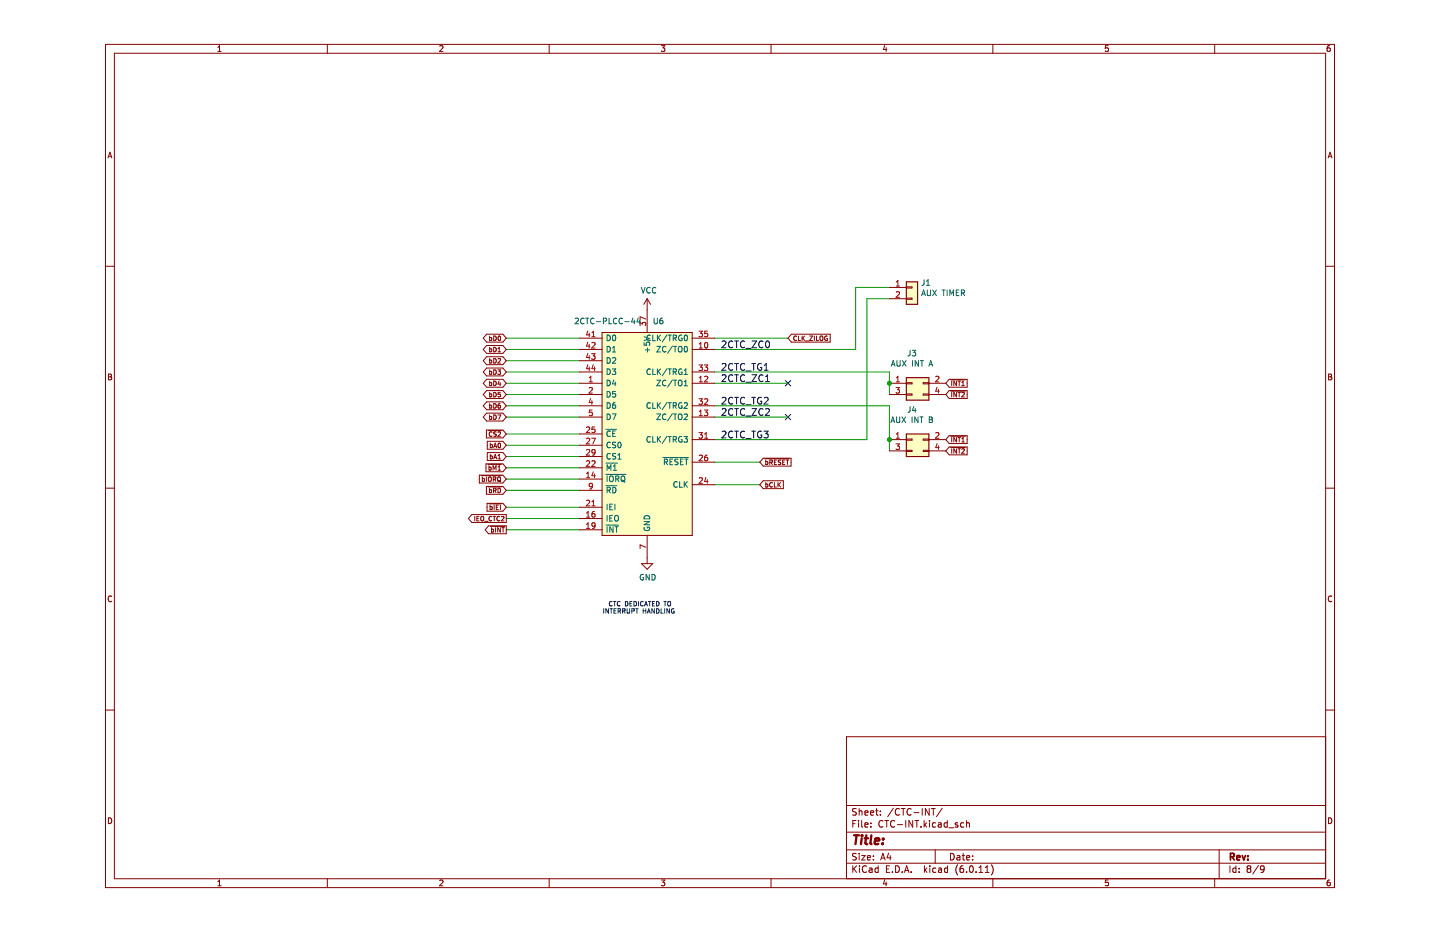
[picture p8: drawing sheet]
(kicad_sch (version 20211123) (generator eeschema)

 (paper "A4")

 (lib_symbols
  (symbol "Connector_Generic:Conn_01x02" (pin_names (offset 1.016) hide) (in_bom yes) (on_board yes)
   (property "Reference" "J" (id 0) (at 0 2.54 0) (effects (font (size 1.27 1.27))))
   (property "Value" "Conn_01x02" (id 1) (at 0 -5.08 0) (effects (font (size 1.27 1.27))))
   (property "Footprint" "" (id 2) (at 0 0 0) (effects (font (size 1.27 1.27)) hide))
   (property "Datasheet" "~" (id 3) (at 0 0 0) (effects (font (size 1.27 1.27)) hide))
   (symbol "Conn_01x02_1_1"
    (rectangle (start -1.27 -2.413) (end 0 -2.667) (stroke (width 0.1524) (type default) (color 0 0 0 0)) (fill (type none)))
    (rectangle (start -1.27 0.127) (end 0 -0.127) (stroke (width 0.1524) (type default) (color 0 0 0 0)) (fill (type none)))
    (rectangle (start -1.27 1.27) (end 1.27 -3.81) (stroke (width 0.254) (type default) (color 0 0 0 0)) (fill (type background)))
    (pin passive line (at -5.08 0 0) (length 3.81) (name "Pin_1" (effects (font (size 1.27 1.27)))) (number "1" (effects (font (size 1.27 1.27)))))
    (pin passive line (at -5.08 -2.54 0) (length 3.81) (name "Pin_2" (effects (font (size 1.27 1.27)))) (number "2" (effects (font (size 1.27 1.27)))))))
  (symbol "Connector_Generic:Conn_02x02_Odd_Even" (pin_names (offset 1.016) hide) (in_bom yes) (on_board yes)
   (property "Reference" "J" (id 0) (at 1.27 2.54 0) (effects (font (size 1.27 1.27))))
   (property "Value" "Conn_02x02_Odd_Even" (id 1) (at 1.27 -5.08 0) (effects (font (size 1.27 1.27))))
   (property "Footprint" "" (id 2) (at 0 0 0) (effects (font (size 1.27 1.27)) hide))
   (property "Datasheet" "~" (id 3) (at 0 0 0) (effects (font (size 1.27 1.27)) hide))
   (symbol "Conn_02x02_Odd_Even_1_1"
    (rectangle (start -1.27 -2.413) (end 0 -2.667) (stroke (width 0.1524) (type default) (color 0 0 0 0)) (fill (type none)))
    (rectangle (start -1.27 0.127) (end 0 -0.127) (stroke (width 0.1524) (type default) (color 0 0 0 0)) (fill (type none)))
    (rectangle (start -1.27 1.27) (end 3.81 -3.81) (stroke (width 0.254) (type default) (color 0 0 0 0)) (fill (type background)))
    (rectangle (start 3.81 -2.413) (end 2.54 -2.667) (stroke (width 0.1524) (type default) (color 0 0 0 0)) (fill (type none)))
    (rectangle (start 3.81 0.127) (end 2.54 -0.127) (stroke (width 0.1524) (type default) (color 0 0 0 0)) (fill (type none)))
    (pin passive line (at -5.08 0 0) (length 3.81) (name "Pin_1" (effects (font (size 1.27 1.27)))) (number "1" (effects (font (size 1.27 1.27)))))
    (pin passive line (at 7.62 0 180) (length 3.81) (name "Pin_2" (effects (font (size 1.27 1.27)))) (number "2" (effects (font (size 1.27 1.27)))))
    (pin passive line (at -5.08 -2.54 0) (length 3.81) (name "Pin_3" (effects (font (size 1.27 1.27)))) (number "3" (effects (font (size 1.27 1.27)))))
    (pin passive line (at 7.62 -2.54 180) (length 3.81) (name "Pin_4" (effects (font (size 1.27 1.27)))) (number "4" (effects (font (size 1.27 1.27)))))))
  (symbol "Zilog_Z80_Peripherals:CTC-PLCC-44" (pin_names (offset 0.762)) (in_bom yes) (on_board yes)
   (property "Reference" "IC" (id 0) (at 0 2.54 0) (effects (font (size 1.27 1.27)) (justify left)))
   (property "Value" "CTC-PLCC-44" (id 1) (at 12.7 1.27 0) (effects (font (size 1.27 1.27)) (justify left)))
   (property "Footprint" "Package_LCC:PLCC-44_16.6x16.6mm_P1.27mm" (id 2) (at 36.83 25.4 0) (effects (font (size 1.27 1.27)) (justify left) hide))
   (property "Datasheet" "http://www.zilog.com/docs/z80/ps0181.pdf" (id 3) (at 36.83 22.86 0) (effects (font (size 1.27 1.27)) (justify left) hide))
   (property "Description" "Z8430 Zilog CTC" (id 4) (at 36.83 20.32 0) (effects (font (size 1.27 1.27)) (justify left) hide))
   (property "Height" "5.21" (id 5) (at 36.83 17.78 0) (effects (font (size 1.27 1.27)) (justify left) hide))
   (property "Manufacturer_Name" "Zilog" (id 6) (at 36.83 15.24 0) (effects (font (size 1.27 1.27)) (justify left) hide))
   (property "Manufacturer_Part_Number" "Z84C3010PEG" (id 7) (at 36.83 12.7 0) (effects (font (size 1.27 1.27)) (justify left) hide))
   (property "Mouser Part Number" "692-Z84C3010PEG" (id 8) (at 36.83 10.16 0) (effects (font (size 1.27 1.27)) (justify left) hide))
   (property "Mouser Price/Stock" "https://www.mouser.com/Search/Refine.aspx?Keyword=692-Z84C3010PEG" (id 9) (at 36.83 7.62 0) (effects (font (size 1.27 1.27)) (justify left) hide))
   (symbol "CTC-PLCC-44_0_0"
    (pin bidirectional line (at -5.08 -11.43 0) (length 5.08) (name "D4" (effects (font (size 1.27 1.27)))) (number "1" (effects (font (size 1.27 1.27)))))
    (pin output line (at 25.4 -3.81 180) (length 5.08) (name "ZC/TO0" (effects (font (size 1.27 1.27)))) (number "10" (effects (font (size 1.27 1.27)))))
    (pin no_connect line (at 12.7 -12.7 0) (length 2.54) hide (name "NC" (effects (font (size 1.27 1.27)))) (number "11" (effects (font (size 1.27 1.27)))))
    (pin output line (at 25.4 -11.43 180) (length 5.08) (name "ZC/TO1" (effects (font (size 1.27 1.27)))) (number "12" (effects (font (size 1.27 1.27)))))
    (pin output line (at 25.4 -19.05 180) (length 5.08) (name "ZC/TO2" (effects (font (size 1.27 1.27)))) (number "13" (effects (font (size 1.27 1.27)))))
    (pin input line (at -5.08 -33.02 0) (length 5.08) (name "~{IORQ}" (effects (font (size 1.27 1.27)))) (number "14" (effects (font (size 1.27 1.27)))))
    (pin no_connect line (at 12.7 -15.24 0) (length 2.54) hide (name "NC" (effects (font (size 1.27 1.27)))) (number "15" (effects (font (size 1.27 1.27)))))
    (pin output line (at -5.08 -41.91 0) (length 5.08) (name "IEO" (effects (font (size 1.27 1.27)))) (number "16" (effects (font (size 1.27 1.27)))))
    (pin no_connect line (at 12.7 -17.78 0) (length 2.54) hide (name "NC" (effects (font (size 1.27 1.27)))) (number "17" (effects (font (size 1.27 1.27)))))
    (pin no_connect line (at 12.7 -20.32 0) (length 2.54) hide (name "NC" (effects (font (size 1.27 1.27)))) (number "18" (effects (font (size 1.27 1.27)))))
    (pin open_collector line (at -5.08 -44.45 0) (length 5.08) (name "~{INT}" (effects (font (size 1.27 1.27)))) (number "19" (effects (font (size 1.27 1.27)))))
    (pin bidirectional line (at -5.08 -13.97 0) (length 5.08) (name "D5" (effects (font (size 1.27 1.27)))) (number "2" (effects (font (size 1.27 1.27)))))
    (pin no_connect line (at 12.7 -22.86 0) (length 2.54) hide (name "NC" (effects (font (size 1.27 1.27)))) (number "20" (effects (font (size 1.27 1.27)))))
    (pin input line (at -5.08 -39.37 0) (length 5.08) (name "IEI" (effects (font (size 1.27 1.27)))) (number "21" (effects (font (size 1.27 1.27)))))
    (pin input line (at -5.08 -30.48 0) (length 5.08) (name "~{M1}" (effects (font (size 1.27 1.27)))) (number "22" (effects (font (size 1.27 1.27)))))
    (pin no_connect line (at 12.7 -25.4 0) (length 2.54) hide (name "NC" (effects (font (size 1.27 1.27)))) (number "23" (effects (font (size 1.27 1.27)))))
    (pin input line (at 25.4 -34.29 180) (length 5.08) (name "CLK" (effects (font (size 1.27 1.27)))) (number "24" (effects (font (size 1.27 1.27)))))
    (pin input line (at -5.08 -22.86 0) (length 5.08) (name "~{CE}" (effects (font (size 1.27 1.27)))) (number "25" (effects (font (size 1.27 1.27)))))
    (pin input line (at 25.4 -29.21 180) (length 5.08) (name "~{RESET}" (effects (font (size 1.27 1.27)))) (number "26" (effects (font (size 1.27 1.27)))))
    (pin input line (at -5.08 -25.4 0) (length 5.08) (name "CS0" (effects (font (size 1.27 1.27)))) (number "27" (effects (font (size 1.27 1.27)))))
    (pin no_connect line (at 12.7 -27.94 0) (length 2.54) hide (name "NC" (effects (font (size 1.27 1.27)))) (number "28" (effects (font (size 1.27 1.27)))))
    (pin input line (at -5.08 -27.94 0) (length 5.08) (name "CS1" (effects (font (size 1.27 1.27)))) (number "29" (effects (font (size 1.27 1.27)))))
    (pin no_connect line (at 12.7 -5.08 0) (length 2.54) hide (name "NC" (effects (font (size 1.27 1.27)))) (number "3" (effects (font (size 1.27 1.27)))))
    (pin no_connect line (at 12.7 -30.48 0) (length 2.54) hide (name "NC" (effects (font (size 1.27 1.27)))) (number "30" (effects (font (size 1.27 1.27)))))
    (pin input line (at 25.4 -24.13 180) (length 5.08) (name "CLK/TRG3" (effects (font (size 1.27 1.27)))) (number "31" (effects (font (size 1.27 1.27)))))
    (pin input line (at 25.4 -16.51 180) (length 5.08) (name "CLK/TRG2" (effects (font (size 1.27 1.27)))) (number "32" (effects (font (size 1.27 1.27)))))
    (pin input line (at 25.4 -8.89 180) (length 5.08) (name "CLK/TRG1" (effects (font (size 1.27 1.27)))) (number "33" (effects (font (size 1.27 1.27)))))
    (pin no_connect line (at 12.7 -33.02 0) (length 2.54) hide (name "NC" (effects (font (size 1.27 1.27)))) (number "34" (effects (font (size 1.27 1.27)))))
    (pin input line (at 25.4 -1.27 180) (length 5.08) (name "CLK/TRG0" (effects (font (size 1.27 1.27)))) (number "35" (effects (font (size 1.27 1.27)))))
    (pin no_connect line (at 12.7 -43.18 0) (length 2.54) hide (name "NC" (effects (font (size 1.27 1.27)))) (number "36" (effects (font (size 1.27 1.27)))))
    (pin power_in line (at 10.16 5.08 270) (length 5.08) (name "+5V" (effects (font (size 1.27 1.27)))) (number "37" (effects (font (size 1.27 1.27)))))
    (pin no_connect line (at 12.7 -35.56 0) (length 2.54) hide (name "NC" (effects (font (size 1.27 1.27)))) (number "38" (effects (font (size 1.27 1.27)))))
    (pin no_connect line (at 12.7 -40.64 0) (length 2.54) hide (name "NC" (effects (font (size 1.27 1.27)))) (number "39" (effects (font (size 1.27 1.27)))))
    (pin bidirectional line (at -5.08 -16.51 0) (length 5.08) (name "D6" (effects (font (size 1.27 1.27)))) (number "4" (effects (font (size 1.27 1.27)))))
    (pin no_connect line (at 12.7 -38.1 0) (length 2.54) hide (name "NC" (effects (font (size 1.27 1.27)))) (number "40" (effects (font (size 1.27 1.27)))))
    (pin bidirectional line (at -5.08 -1.27 0) (length 5.08) (name "D0" (effects (font (size 1.27 1.27)))) (number "41" (effects (font (size 1.27 1.27)))))
    (pin bidirectional line (at -5.08 -3.81 0) (length 5.08) (name "D1" (effects (font (size 1.27 1.27)))) (number "42" (effects (font (size 1.27 1.27)))))
    (pin bidirectional line (at -5.08 -6.35 0) (length 5.08) (name "D2" (effects (font (size 1.27 1.27)))) (number "43" (effects (font (size 1.27 1.27)))))
    (pin bidirectional line (at -5.08 -8.89 0) (length 5.08) (name "D3" (effects (font (size 1.27 1.27)))) (number "44" (effects (font (size 1.27 1.27)))))
    (pin bidirectional line (at -5.08 -19.05 0) (length 5.08) (name "D7" (effects (font (size 1.27 1.27)))) (number "5" (effects (font (size 1.27 1.27)))))
    (pin no_connect line (at 12.7 -7.62 0) (length 2.54) hide (name "NC" (effects (font (size 1.27 1.27)))) (number "6" (effects (font (size 1.27 1.27)))))
    (pin power_in line (at 10.16 -50.8 90) (length 5.08) (name "GND" (effects (font (size 1.27 1.27)))) (number "7" (effects (font (size 1.27 1.27)))))
    (pin no_connect line (at 12.7 -10.16 0) (length 2.54) hide (name "NC" (effects (font (size 1.27 1.27)))) (number "8" (effects (font (size 1.27 1.27)))))
    (pin input line (at -5.08 -35.56 0) (length 5.08) (name "~{RD}" (effects (font (size 1.27 1.27)))) (number "9" (effects (font (size 1.27 1.27))))))
   (symbol "CTC-PLCC-44_0_1"
    (rectangle (start 0 0) (end 20.32 -45.72) (stroke (width 0) (type default) (color 0 0 0 0)) (fill (type background)))))
  (symbol "power:GND" (power) (pin_names (offset 0)) (in_bom yes) (on_board yes)
   (property "Reference" "#PWR" (id 0) (at 0 -6.35 0) (effects (font (size 1.27 1.27)) hide))
   (property "Value" "GND" (id 1) (at 0 -3.81 0) (effects (font (size 1.27 1.27))))
   (property "Footprint" "" (id 2) (at 0 0 0) (effects (font (size 1.27 1.27)) hide))
   (property "Datasheet" "" (id 3) (at 0 0 0) (effects (font (size 1.27 1.27)) hide))
   (symbol "GND_0_1"
    (polyline (pts (xy 0 0) (xy 0 -1.27) (xy 1.27 -1.27) (xy 0 -2.54) (xy -1.27 -1.27) (xy 0 -1.27)) (stroke (width 0) (type default) (color 0 0 0 0)) (fill (type none))))
   (symbol "GND_1_1"
    (pin power_in line (at 0 0 270) (length 0) hide (name "GND" (effects (font (size 1.27 1.27)))) (number "1" (effects (font (size 1.27 1.27)))))))
  (symbol "power:VCC" (power) (pin_names (offset 0)) (in_bom yes) (on_board yes)
   (property "Reference" "#PWR" (id 0) (at 0 -3.81 0) (effects (font (size 1.27 1.27)) hide))
   (property "Value" "VCC" (id 1) (at 0 3.81 0) (effects (font (size 1.27 1.27))))
   (property "Footprint" "" (id 2) (at 0 0 0) (effects (font (size 1.27 1.27)) hide))
   (property "Datasheet" "" (id 3) (at 0 0 0) (effects (font (size 1.27 1.27)) hide))
   (symbol "VCC_0_1"
    (polyline (pts (xy -0.762 1.27) (xy 0 2.54)) (stroke (width 0) (type default) (color 0 0 0 0)) (fill (type none)))
    (polyline (pts (xy 0 0) (xy 0 2.54)) (stroke (width 0) (type default) (color 0 0 0 0)) (fill (type none)))
    (polyline (pts (xy 0 2.54) (xy 0.762 1.27)) (stroke (width 0) (type default) (color 0 0 0 0)) (fill (type none))))
   (symbol "VCC_1_1"
    (pin power_in line (at 0 0 90) (length 0) hide (name "VCC" (effects (font (size 1.27 1.27)))) (number "1" (effects (font (size 1.27 1.27))))))))

 (junction (at 186.69 99.06) (diameter 0) (color 0 0 0 0))
 (junction (at 186.69 86.36) (diameter 0) (color 0 0 0 0))

 (no_connect (at 163.83 93.98))
 (no_connect (at 163.83 86.36))

 (wire (pts (xy 147.32 83.82) (xy 186.69 83.82)) (stroke (width 0) (type default) (color 0 0 0 0)))
 (wire (pts (xy 147.32 91.44) (xy 186.69 91.44)) (stroke (width 0) (type default) (color 0 0 0 0)))
 (wire (pts (xy 186.69 83.82) (xy 186.69 86.36)) (stroke (width 0) (type default) (color 0 0 0 0)))
 (wire (pts (xy 100.33 102.87) (xy 116.84 102.87)) (stroke (width 0) (type default) (color 0 0 0 0)))
 (wire (pts (xy 179.07 64.77) (xy 186.69 64.77)) (stroke (width 0) (type default) (color 0 0 0 0)))
 (wire (pts (xy 186.69 99.06) (xy 186.69 101.6)) (stroke (width 0) (type default) (color 0 0 0 0)))
 (wire (pts (xy 100.33 78.74) (xy 116.84 78.74)) (stroke (width 0) (type default) (color 0 0 0 0)))
 (wire (pts (xy 100.33 91.44) (xy 116.84 91.44)) (stroke (width 0) (type default) (color 0 0 0 0)))
 (wire (pts (xy 100.33 105.41) (xy 116.84 105.41)) (stroke (width 0) (type default) (color 0 0 0 0)))
 (wire (pts (xy 100.33 107.95) (xy 116.84 107.95)) (stroke (width 0) (type default) (color 0 0 0 0)))
 (wire (pts (xy 100.33 100.33) (xy 116.84 100.33)) (stroke (width 0) (type default) (color 0 0 0 0)))
 (wire (pts (xy 100.33 93.98) (xy 116.84 93.98)) (stroke (width 0) (type default) (color 0 0 0 0)))
 (wire (pts (xy 179.07 78.74) (xy 179.07 64.77)) (stroke (width 0) (type default) (color 0 0 0 0)))
 (wire (pts (xy 147.32 76.2) (xy 163.83 76.2)) (stroke (width 0) (type default) (color 0 0 0 0)))
 (wire (pts (xy 100.33 97.79) (xy 116.84 97.79)) (stroke (width 0) (type default) (color 0 0 0 0)))
 (wire (pts (xy 147.32 78.74) (xy 179.07 78.74)) (stroke (width 0) (type default) (color 0 0 0 0)))
 (wire (pts (xy 100.33 83.82) (xy 116.84 83.82)) (stroke (width 0) (type default) (color 0 0 0 0)))
 (wire (pts (xy 186.69 91.44) (xy 186.69 99.06)) (stroke (width 0) (type default) (color 0 0 0 0)))
 (wire (pts (xy 186.69 67.31) (xy 181.61 67.31)) (stroke (width 0) (type default) (color 0 0 0 0)))
 (wire (pts (xy 186.69 86.36) (xy 186.69 88.9)) (stroke (width 0) (type default) (color 0 0 0 0)))
 (wire (pts (xy 100.33 81.28) (xy 116.84 81.28)) (stroke (width 0) (type default) (color 0 0 0 0)))
 (wire (pts (xy 147.32 104.14) (xy 157.48 104.14)) (stroke (width 0) (type default) (color 0 0 0 0)))
 (wire (pts (xy 147.32 109.22) (xy 157.48 109.22)) (stroke (width 0) (type default) (color 0 0 0 0)))
 (wire (pts (xy 147.32 86.36) (xy 163.83 86.36)) (stroke (width 0) (type default) (color 0 0 0 0)))
 (wire (pts (xy 100.33 116.84) (xy 116.84 116.84)) (stroke (width 0) (type default) (color 0 0 0 0)))
 (wire (pts (xy 181.61 67.31) (xy 181.61 99.06)) (stroke (width 0) (type default) (color 0 0 0 0)))
 (wire (pts (xy 100.33 88.9) (xy 116.84 88.9)) (stroke (width 0) (type default) (color 0 0 0 0)))
 (wire (pts (xy 100.33 86.36) (xy 116.84 86.36)) (stroke (width 0) (type default) (color 0 0 0 0)))
 (wire (pts (xy 147.32 93.98) (xy 163.83 93.98)) (stroke (width 0) (type default) (color 0 0 0 0)))
 (wire (pts (xy 100.33 76.2) (xy 116.84 76.2)) (stroke (width 0) (type default) (color 0 0 0 0)))
 (wire (pts (xy 100.33 114.3) (xy 116.84 114.3)) (stroke (width 0) (type default) (color 0 0 0 0)))
 (wire (pts (xy 100.33 110.49) (xy 116.84 110.49)) (stroke (width 0) (type default) (color 0 0 0 0)))
 (wire (pts (xy 147.32 99.06) (xy 181.61 99.06)) (stroke (width 0) (type default) (color 0 0 0 0)))
 (wire (pts (xy 100.33 119.38) (xy 116.84 119.38)) (stroke (width 0) (type default) (color 0 0 0 0)))

 (text "CTC DEDICATED TO \nINTERRUPT HANDLING" (at 138.43 138.43 180) (effects (font (size 1.016 1.016)) (justify right bottom)))

 (label "2CTC_TG2" (at 148.59 91.44 0) (effects (font (size 1.524 1.524)) (justify left bottom)))
 (label "2CTC_ZC1" (at 148.59 86.36 0) (effects (font (size 1.524 1.524)) (justify left bottom)))
 (label "2CTC_ZC0" (at 148.59 78.74 0) (effects (font (size 1.524 1.524)) (justify left bottom)))
 (label "2CTC_TG3" (at 148.59 99.06 0) (effects (font (size 1.524 1.524)) (justify left bottom)))
 (label "2CTC_TG1" (at 148.59 83.82 0) (effects (font (size 1.524 1.524)) (justify left bottom)))
 (label "2CTC_ZC2" (at 148.59 93.98 0) (effects (font (size 1.524 1.524)) (justify left bottom)))

 (global_label "~{bRESET}" (shape input) (at 157.48 104.14 0) (fields_autoplaced) (effects (font (size 1.016 1.016)) (justify left))
  (property "Intersheet References" "${INTERSHEET_REFS}" (id 0) (at 0 0 0) (effects (font (size 1.27 1.27)) hide)))
 (global_label "bD7" (shape bidirectional) (at 100.33 93.98 180) (fields_autoplaced) (effects (font (size 1.016 1.016)) (justify right))
  (property "Intersheet References" "${INTERSHEET_REFS}" (id 0) (at 0 0 0) (effects (font (size 1.27 1.27)) hide)))
 (global_label "~{bM1}" (shape input) (at 100.33 105.41 180) (fields_autoplaced) (effects (font (size 1.016 1.016)) (justify right))
  (property "Intersheet References" "${INTERSHEET_REFS}" (id 0) (at 0 0 0) (effects (font (size 1.27 1.27)) hide)))
 (global_label "bD2" (shape bidirectional) (at 100.33 81.28 180) (fields_autoplaced) (effects (font (size 1.016 1.016)) (justify right))
  (property "Intersheet References" "${INTERSHEET_REFS}" (id 0) (at 0 0 0) (effects (font (size 1.27 1.27)) hide)))
 (global_label "~{INT2}" (shape input) (at 199.39 88.9 0) (fields_autoplaced) (effects (font (size 1.016 1.016)) (justify left))
  (property "Intersheet References" "${INTERSHEET_REFS}" (id 0) (at 0 0 0) (effects (font (size 1.27 1.27)) hide)))
 (global_label "bD1" (shape bidirectional) (at 100.33 78.74 180) (fields_autoplaced) (effects (font (size 1.016 1.016)) (justify right))
  (property "Intersheet References" "${INTERSHEET_REFS}" (id 0) (at 0 0 0) (effects (font (size 1.27 1.27)) hide)))
 (global_label "bD5" (shape bidirectional) (at 100.33 88.9 180) (fields_autoplaced) (effects (font (size 1.016 1.016)) (justify right))
  (property "Intersheet References" "${INTERSHEET_REFS}" (id 0) (at 0 0 0) (effects (font (size 1.27 1.27)) hide)))
 (global_label "~{CS2}" (shape input) (at 100.33 97.79 180) (fields_autoplaced) (effects (font (size 1.016 1.016)) (justify right))
  (property "Intersheet References" "${INTERSHEET_REFS}" (id 0) (at 0 0 0) (effects (font (size 1.27 1.27)) hide)))
 (global_label "~{INT2}" (shape input) (at 199.39 101.6 0) (fields_autoplaced) (effects (font (size 1.016 1.016)) (justify left))
  (property "Intersheet References" "${INTERSHEET_REFS}" (id 0) (at 0 0 0) (effects (font (size 1.27 1.27)) hide)))
 (global_label "~{bINT}" (shape output) (at 100.33 119.38 180) (fields_autoplaced) (effects (font (size 1.016 1.016)) (justify right))
  (property "Intersheet References" "${INTERSHEET_REFS}" (id 0) (at 0 0 0) (effects (font (size 1.27 1.27)) hide)))
 (global_label "bA0" (shape input) (at 100.33 100.33 180) (fields_autoplaced) (effects (font (size 1.016 1.016)) (justify right))
  (property "Intersheet References" "${INTERSHEET_REFS}" (id 0) (at 0 0 0) (effects (font (size 1.27 1.27)) hide)))
 (global_label "bCLK" (shape input) (at 157.48 109.22 0) (fields_autoplaced) (effects (font (size 1.016 1.016)) (justify left))
  (property "Intersheet References" "${INTERSHEET_REFS}" (id 0) (at 0 0 0) (effects (font (size 1.27 1.27)) hide)))
 (global_label "~{bIORQ}" (shape input) (at 100.33 107.95 180) (fields_autoplaced) (effects (font (size 1.016 1.016)) (justify right))
  (property "Intersheet References" "${INTERSHEET_REFS}" (id 0) (at 0 0 0) (effects (font (size 1.27 1.27)) hide)))
 (global_label "IEO_CTC2" (shape output) (at 100.33 116.84 180) (fields_autoplaced) (effects (font (size 1.016 1.016)) (justify right))
  (property "Intersheet References" "${INTERSHEET_REFS}" (id 0) (at 0 0 0) (effects (font (size 1.27 1.27)) hide)))
 (global_label "bA1" (shape input) (at 100.33 102.87 180) (fields_autoplaced) (effects (font (size 1.016 1.016)) (justify right))
  (property "Intersheet References" "${INTERSHEET_REFS}" (id 0) (at 0 0 0) (effects (font (size 1.27 1.27)) hide)))
 (global_label "bD6" (shape bidirectional) (at 100.33 91.44 180) (fields_autoplaced) (effects (font (size 1.016 1.016)) (justify right))
  (property "Intersheet References" "${INTERSHEET_REFS}" (id 0) (at 0 0 0) (effects (font (size 1.27 1.27)) hide)))
 (global_label "~{bIEI}" (shape input) (at 100.33 114.3 180) (fields_autoplaced) (effects (font (size 1.016 1.016)) (justify right))
  (property "Intersheet References" "${INTERSHEET_REFS}" (id 0) (at 0 0 0) (effects (font (size 1.27 1.27)) hide)))
 (global_label "~{INT1}" (shape input) (at 199.39 99.06 0) (fields_autoplaced) (effects (font (size 1.016 1.016)) (justify left))
  (property "Intersheet References" "${INTERSHEET_REFS}" (id 0) (at 0 0 0) (effects (font (size 1.27 1.27)) hide)))
 (global_label "bD3" (shape bidirectional) (at 100.33 83.82 180) (fields_autoplaced) (effects (font (size 1.016 1.016)) (justify right))
  (property "Intersheet References" "${INTERSHEET_REFS}" (id 0) (at 0 0 0) (effects (font (size 1.27 1.27)) hide)))
 (global_label "~{bRD}" (shape input) (at 100.33 110.49 180) (fields_autoplaced) (effects (font (size 1.016 1.016)) (justify right))
  (property "Intersheet References" "${INTERSHEET_REFS}" (id 0) (at 0 0 0) (effects (font (size 1.27 1.27)) hide)))
 (global_label "CLK_ZILOG" (shape input) (at 163.83 76.2 0) (fields_autoplaced) (effects (font (size 1.016 1.016)) (justify left))
  (property "Intersheet References" "${INTERSHEET_REFS}" (id 0) (at 0 0 0) (effects (font (size 1.27 1.27)) hide)))
 (global_label "bD4" (shape bidirectional) (at 100.33 86.36 180) (fields_autoplaced) (effects (font (size 1.016 1.016)) (justify right))
  (property "Intersheet References" "${INTERSHEET_REFS}" (id 0) (at 0 0 0) (effects (font (size 1.27 1.27)) hide)))
 (global_label "bD0" (shape bidirectional) (at 100.33 76.2 180) (fields_autoplaced) (effects (font (size 1.016 1.016)) (justify right))
  (property "Intersheet References" "${INTERSHEET_REFS}" (id 0) (at 0 0 0) (effects (font (size 1.27 1.27)) hide)))
 (global_label "~{INT1}" (shape input) (at 199.39 86.36 0) (fields_autoplaced) (effects (font (size 1.016 1.016)) (justify left))
  (property "Intersheet References" "${INTERSHEET_REFS}" (id 0) (at 0 0 0) (effects (font (size 1.27 1.27)) hide)))

 (symbol (lib_id "power:VCC") (at 132.08 69.85 0) (unit 1) (in_bom yes) (on_board yes)
  (property "Reference" "#PWR04" (id 0) (at 132.08 73.66 0) (effects (font (size 1.27 1.27)) hide))
  (property "Value" "VCC" (id 1) (at 132.461 65.4558 0))
  (property "Footprint" "" (id 2) (at 132.08 69.85 0) (effects (font (size 1.27 1.27)) hide))
  (property "Datasheet" "" (id 3) (at 132.08 69.85 0) (effects (font (size 1.27 1.27)) hide)) (pin "1"))

 (symbol (lib_id "power:GND") (at 132.08 125.73 0) (unit 1) (in_bom yes) (on_board yes)
  (property "Reference" "#PWR05" (id 0) (at 132.08 132.08 0) (effects (font (size 1.27 1.27)) hide))
  (property "Value" "GND" (id 1) (at 132.207 130.1242 0))
  (property "Footprint" "" (id 2) (at 132.08 125.73 0) (effects (font (size 1.27 1.27)) hide))
  (property "Datasheet" "" (id 3) (at 132.08 125.73 0) (effects (font (size 1.27 1.27)) hide)) (pin "1"))

 (symbol (lib_id "Zilog_Z80_Peripherals:CTC-PLCC-44") (at 121.92 74.93 0) (unit 1) (in_bom yes) (on_board yes)
  (property "Reference" "U6" (id 0) (at 134.62 72.39 0))
  (property "Value" "2CTC-PLCC-44" (id 1) (at 123.19 72.39 0))
  (property "Footprint" "Package_LCC:PLCC-44_THT-Socket" (id 2) (at 158.75 49.53 0) (effects (font (size 1.27 1.27)) (justify left) hide))
  (property "Datasheet" "http://www.zilog.com/docs/z80/ps0181.pdf" (id 3) (at 158.75 52.07 0) (effects (font (size 1.27 1.27)) (justify left) hide))
  (property "Description" "Z8430 Zilog CTC" (id 4) (at 158.75 54.61 0) (effects (font (size 1.27 1.27)) (justify left) hide))
  (property "Height" "5.21" (id 5) (at 158.75 57.15 0) (effects (font (size 1.27 1.27)) (justify left) hide))
  (property "Manufacturer_Name" "Zilog" (id 6) (at 158.75 59.69 0) (effects (font (size 1.27 1.27)) (justify left) hide))
  (property "Manufacturer_Part_Number" "Z84C3010PEG" (id 7) (at 158.75 62.23 0) (effects (font (size 1.27 1.27)) (justify left) hide))
  (property "Mouser Part Number" "692-Z84C3010PEG" (id 8) (at 158.75 64.77 0) (effects (font (size 1.27 1.27)) (justify left) hide))
  (property "Mouser Price/Stock" "https://www.mouser.com/Search/Refine.aspx?Keyword=692-Z84C3010PEG" (id 9) (at 158.75 67.31 0) (effects (font (size 1.27 1.27)) (justify left) hide)) (pin "1") (pin "10") (pin "11") (pin "12") (pin "13") (pin "14") (pin "15") (pin "16") (pin "17") (pin "18") (pin "19") (pin "2") (pin "20") (pin "21") (pin "22") (pin "23") (pin "24") (pin "25") (pin "26") (pin "27") (pin "28") (pin "29") (pin "3") (pin "30") (pin "31") (pin "32") (pin "33") (pin "34") (pin "35") (pin "36") (pin "37") (pin "38") (pin "39") (pin "4") (pin "40") (pin "41") (pin "42") (pin "43") (pin "44") (pin "5") (pin "6") (pin "7") (pin "8") (pin "9"))

 (symbol (lib_id "Connector_Generic:Conn_02x02_Odd_Even") (at 191.77 86.36 0) (unit 1) (in_bom yes) (on_board yes)
  (property "Reference" "J3" (id 0) (at 191.77 79.629 0))
  (property "Value" "AUX INT A" (id 1) (at 191.77 81.9404 0))
  (property "Footprint" "Connector_PinHeader_2.54mm:PinHeader_2x02_P2.54mm_Vertical" (id 2) (at 191.77 86.36 0) (effects (font (size 1.27 1.27)) hide))
  (property "Datasheet" "~" (id 3) (at 191.77 86.36 0) (effects (font (size 1.27 1.27)) hide)) (pin "1") (pin "2") (pin "3") (pin "4"))

 (symbol (lib_id "Connector_Generic:Conn_02x02_Odd_Even") (at 191.77 99.06 0) (unit 1) (in_bom yes) (on_board yes)
  (property "Reference" "J4" (id 0) (at 191.77 92.329 0))
  (property "Value" "AUX INT B" (id 1) (at 191.77 94.6404 0))
  (property "Footprint" "Connector_PinHeader_2.54mm:PinHeader_2x02_P2.54mm_Vertical" (id 2) (at 191.77 99.06 0) (effects (font (size 1.27 1.27)) hide))
  (property "Datasheet" "~" (id 3) (at 191.77 99.06 0) (effects (font (size 1.27 1.27)) hide)) (pin "1") (pin "2") (pin "3") (pin "4"))

 (symbol (lib_id "Connector_Generic:Conn_01x02") (at 191.77 64.77 0) (unit 1) (in_bom yes) (on_board yes)
  (property "Reference" "J1" (id 0) (at 193.7512 63.7286 0) (effects (font (size 1.27 1.27)) (justify left)))
  (property "Value" "AUX TIMER" (id 1) (at 193.7512 66.04 0) (effects (font (size 1.27 1.27)) (justify left)))
  (property "Footprint" "Connector_PinHeader_2.54mm:PinHeader_1x02_P2.54mm_Vertical" (id 2) (at 191.77 64.77 0) (effects (font (size 1.27 1.27)) hide))
  (property "Datasheet" "~" (id 3) (at 191.77 64.77 0) (effects (font (size 1.27 1.27)) hide)) (pin "1") (pin "2")))
